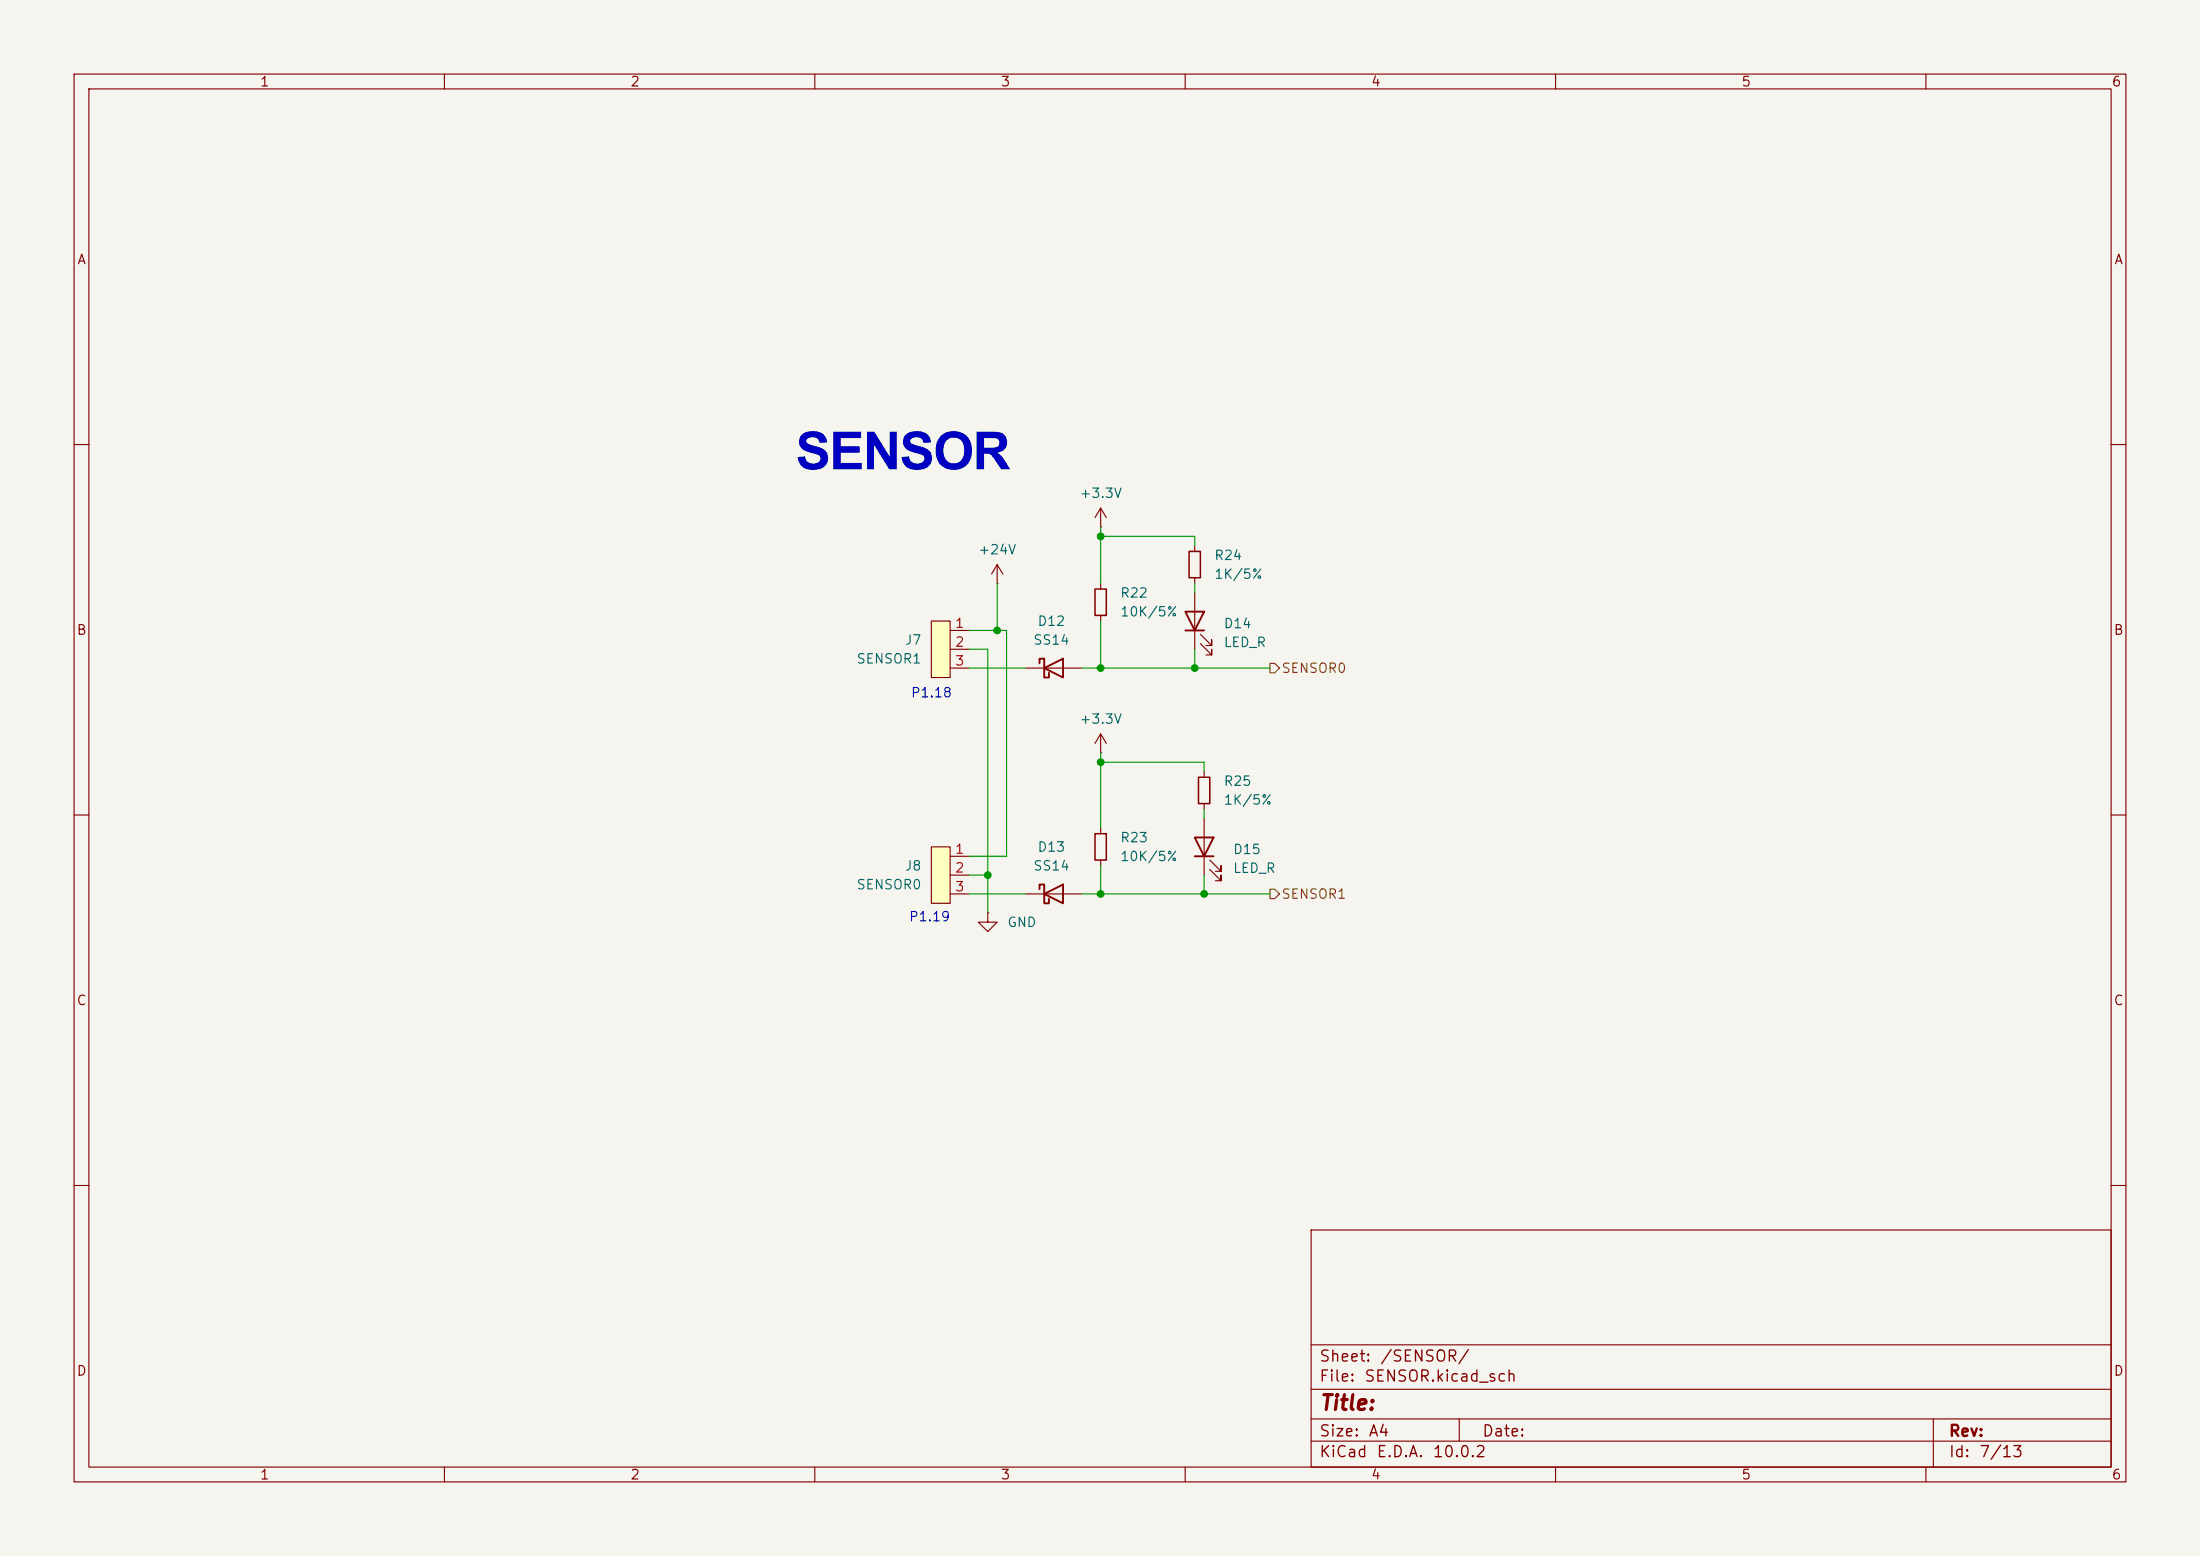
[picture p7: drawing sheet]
<svg xmlns="http://www.w3.org/2000/svg" width="297mm" height="210mm" viewBox="0 0 297 210" stroke-linecap="round" stroke-linejoin="round" font-family="sans-serif">
<path d="M0 0h297v210h-297z" fill="#f5f4ef" stroke="#f5f4ef" stroke-width=".14"/>
<g fill="none" stroke="#840000" stroke-width=".15">
<path d="M10 10h277v190h-277zM12 12h273v186h-273zM60 10v2M110 10v2M160 10v2M210 10v2M260 10v2M10 60h2M285 60h2M148.6 99.1l-.8 1.2M148.6 99.1l.8 1.2M148.6 99.1v2.5"/>
<path d="M10 110h2M148.6 101.6h.1M285 110h2M133.3 123.2v1.3h1.3l-1.3 1.2-1.2-1.2h1.2M133.3 123.2h.1M10 160h2M177 166h108v32h-108zM285 160h2M60 198v2M110 198v2M160 198v2M177 194.5h108"/>
<path d="M177 191.5h108M177 187.5h108M177 181.5h108M197 191.5v3M210 198v2M260 198v2M261 191.5v6.5"/>
</g>
<path d="M125.7 114.3h2.6v7.6h-2.6z" fill="#ffffc2"/>
<path d="M125.7 114.3h2.6v7.6h-2.6zM128.3 115.6h2.5M128.3 118.1h2.5M162.6 104.1v.8M162.6 108.5v.7M128.3 120.7h2.5" fill="none" stroke="#840000" stroke-width=".15"/>
<path d="M161.8 104.9h1.5v3.6h-1.5z" fill="none" stroke="#840000" stroke-width=".2"/>
<path d="M125.7 83.8h2.6v7.6h-2.6z" fill="#ffffc2"/>
<g fill="none" stroke="#840000" stroke-width=".15">
<path d="M134.6 78.7h.1M134.6 76.2l-.7 1.3M134.6 76.2l.8 1.3M134.6 76.2v2.5M148.6 71.1h.1M148.6 68.6v2.5M148.6 78.7v.8M148.6 68.6l-.8 1.3M148.6 68.6l.8 1.3M161.3 73.7v.7M161.3 78v.7M125.7 83.8h2.6v7.6h-2.6z"/>
<path d="M128.3 85.1h2.5M128.3 87.6h2.5M128.3 90.2h2.5M138.4 90.2h7.6M148.6 83.1v.7M161.3 80v7.6M162.1 86.9l1.5 1.5v-.8v.8h-.8M162.1 85.6l1.5 1.5v-.7v.7h-.8M148.6 111.8v.7M148.6 116.1v.7M162.6 110.5v7.6M163.3 117.3l1.5 1.6v-.8v.8h-.7"/>
<path d="M163.3 116.1l1.5 1.5v-.8v.8h-.7M138.4 120.7h7.6"/>
</g>
<path d="M140.3 89.5v-.6h.7v2.5h.6v-.6M141 90.2l2.5-1.3v2.5zM160 82.6h2.6l-1.3 2.5zM160 85.1h2.6M161.3 113h2.5l-1.2 2.6zM161.3 115.6h2.5M140.3 120v-.6h.7v2.5h.6v-.6M141 120.7l2.5-1.3v2.5z" fill="none" stroke="#840000" stroke-width=".25"/>
<path d="M147.8 79.5h1.6v3.6h-1.6zM160.5 74.4h1.6v3.6h-1.6zM147.8 112.5h1.6v3.6h-1.6z" fill="none" stroke="#840000" stroke-width=".2"/>
<path d="M171.4 89.5h.7l.6 .7-.6 .6h-.7zM171.4 120h.7l.6 .7-.6 .6h-.7z" fill="none" stroke="#725600" stroke-width=".15"/>
<g fill="none" stroke="#009600" stroke-width=".15">
<path d="M134.6 78.7v6.4M148.6 71.1v7.6M148.6 72.4h12.7v1.3M161.3 78.7v1.3M130.8 85.1h5.1v30.5h-5.1M130.8 90.2h7.6M130.8 87.6h2.5v35.6M146 90.2h25.4M148.6 83.8v6.4M161.3 87.6v2.6M130.8 118.1h2.5M148.6 101.6v10.2"/>
<path d="M148.6 116.8v3.9M148.6 102.9h14v1.2M162.6 109.2v1.3M162.6 118.1v2.6M130.8 120.7h7.6M146 120.7h25.4"/>
</g>
<g fill="#009600" stroke="#009600" stroke-width=".14">
<circle cx="134.6" cy="85.1" r=".46"/>
<circle cx="133.3" cy="118.1" r=".46"/>
<circle cx="148.6" cy="90.2" r=".46"/>
<circle cx="148.6" cy="72.4" r=".46"/>
<circle cx="148.6" cy="102.9" r=".46"/>
<circle cx="161.3" cy="90.2" r=".46"/>
<circle cx="148.6" cy="120.7" r=".46"/>
<circle cx="162.6" cy="120.7" r=".46"/>
</g>
<text font-size="7.1" fill="#0000c2" x="107.4" y="63.3">SENSOR</text>
<text font-size="2" fill="#840000" x="178" y="190.8">Title:</text>
<g font-size="1.5" fill="#840000">
<text x="178" y="184.2">Sheet:</text>
<text x="186.2" y="184.2">/SENSOR/</text>
<text x="178" y="186.9">File:</text>
<text x="184.1" y="186.9">SENSOR.kicad_sch</text>
<text x="178" y="197.1">KiCad</text>
<text x="178" y="194.3">Size:</text>
<text x="184.7" y="194.3">A4</text>
<text x="185.7" y="197.1">E.D.A.</text>
<text x="193.3" y="197.1">10.0.2</text>
<text x="200" y="194.3">Date:</text>
<text x="263" y="194.3">Rev:</text>
<text x="263" y="197.1">Id:</text>
<text x="267.1" y="197.1">7/13</text>
</g>
<g font-size="1.3" fill="#840000">
<text x="35" y="12">1</text>
<text x="85" y="12">2</text>
<text x="135" y="12">3</text>
<text x="185" y="12">4</text>
<text x="235" y="12">5</text>
<text x="285" y="12">6</text>
<text x="10.3" y="36">A</text>
<text x="285.3" y="36">A</text>
<text x="10.3" y="86">B</text>
<text x="285.3" y="86">B</text>
<text x="10.3" y="136">C</text>
<text x="285.3" y="136">C</text>
<text x="10.3" y="186">D</text>
<text x="285.3" y="186">D</text>
<text x="35" y="200">1</text>
<text x="85" y="200">2</text>
<text x="135" y="200">3</text>
<text x="185" y="200">4</text>
<text x="235" y="200">5</text>
<text x="285" y="200">6</text>
</g>
<g font-size="1.3" fill="#006464">
<text x="145.6" y="67.5">+3.3V</text>
<text x="132" y="75.1">+24V</text>
<text x="163.8" y="75.9">R24</text>
<text x="151.1" y="81">R22</text>
<text x="151.1" y="83.5">10K/5%</text>
<text x="163.8" y="78.4">1K/5%</text>
<text x="115.5" y="89.9">SENSOR1</text>
<text x="122.1" y="87.3">J7</text>
<text x="139.4" y="87.3">SS14</text>
<text x="140" y="84.8">D12</text>
<text x="165.1" y="87.6">LED_R</text>
<text x="165.1" y="85.1">D14</text>
<text x="145.6" y="98">+3.3V</text>
<text x="165.1" y="106.4">R25</text>
<text x="165.1" y="108.9">1K/5%</text>
<text x="122.1" y="117.8">J8</text>
<text x="139.4" y="117.8">SS14</text>
<text x="140" y="115.3">D13</text>
<text x="151.1" y="114">R23</text>
<text x="151.1" y="116.5">10K/5%</text>
<text x="166.4" y="118.1">LED_R</text>
<text x="166.4" y="115.6">D15</text>
<text x="115.5" y="120.4">SENSOR0</text>
<text x="135.9" y="125.4">GND</text>
</g>
<g font-size="1.3" fill="#a90000">
<text x="128.8" y="85.1">1</text>
<text x="128.8" y="87.6">2</text>
<text x="128.8" y="90.1">3</text>
<text x="128.8" y="115.5">1</text>
<text x="128.8" y="118.1">2</text>
<text x="128.8" y="120.6">3</text>
</g>
<g font-size="1.3" fill="#0000c2">
<text x="122.9" y="94.4">P1.18</text>
<text x="122.6" y="124.7">P1.19</text>
</g>
<g font-size="1.3" fill="#725600">
<text x="172.9" y="91.1">SENSOR0</text>
<text x="172.9" y="121.6">SENSOR1</text>
</g>
</svg>
